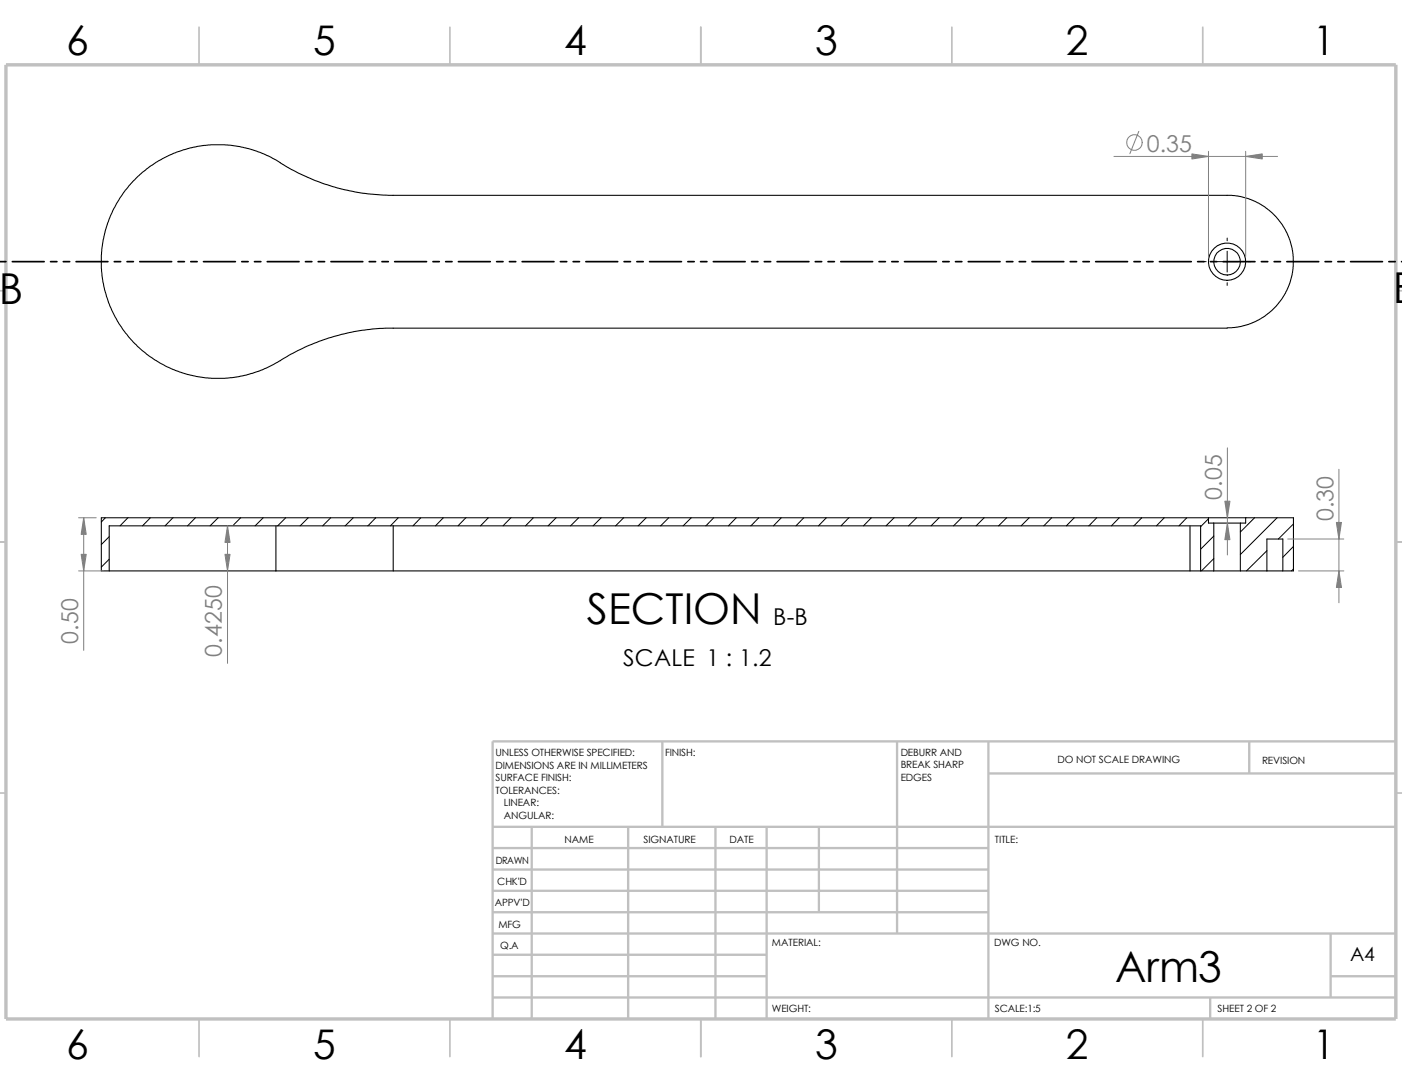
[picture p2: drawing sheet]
<svg xmlns="http://www.w3.org/2000/svg" width="279mm" height="216mm" viewBox="0 0 279 216" stroke-linecap="round" stroke-linejoin="round" font-family="sans-serif">
<g fill="none" stroke="#c0c0c0" stroke-width=".34">
<path d="M39.7 5.4v7.5M89.7 5.4v7.5M139.7 5.4v7.5M189.7 5.4v7.5M239.7 5.4v7.5M-.1 57.9h1.3M278.2 57.9h1.2M-.1 107.9h1.3M278.2 107.9h1.2M-.1 157.9h1.3M278.2 157.9h1.2M39.7 202.9v7.5"/>
<path d="M89.7 202.9v7.5M139.7 202.9v7.5M189.7 202.9v7.5M239.7 202.9v7.5"/>
</g>
<g fill="none" stroke="#c0c0c0" stroke-width=".47">
<path d="M132 147.7v17M178.8 147.7v38.2M197 147.7v55.2M197 154.1h81.2M249 147.7v6.4M278.2 147.7h-180v55.2M98.2 173.2h98.8M98.2 168.9h98.8M98.2 164.7h180M98.2 177.4h98.8M106 164.7v38.2M125.2 164.7v38.2"/>
<path d="M142.6 164.7v38.2M152.8 164.7v38.2M163.2 164.7v17M98.2 198.7h180M98.2 194.4h54.6M98.2 190.2h54.6M98.2 185.9h180M98.2 181.7h98.8M241.2 198.7v4.2M265.2 194.4h13M265.2 185.9v12.8"/>
</g>
<path d="M1.2 12.9h277v190h-277z" fill="none" stroke="#c0c0c0" stroke-width=".68" stroke-linecap="butt"/>
<g fill="none" stroke="#000" stroke-width=".21">
<path d="M55.8 32.4l-1.8-1.1-2.1-.9-3.8-1.1a23.3 23.3 0 0 0-27.4 27.4 23.3 23.3 0 0 0 35.9 14.7 42.4 42.4 0 0 1 21.8-6h166.2M55.8 32.4a42.6 42.6 0 0 0 22.6 6.5h167.1l1.1 .1 2.2 .6 2 .8 2.1 1.5 1.9 1.8 1.4 2.1 .8 2 .7 2.8v2.4l-.3 2.2-.9 2.5-1.1 2-2 2.2-1.6 1.3-2.5 1.2-2.2 .7-2.5 .2M21.8 113.7v-9h217.5v9M21.8 113.7h33.2M55 104.7v9M55 113.7h23.4M78.4 113.7h158.8M78.4 104.7v9M237.2 113.7h2.1M237.2 104.7v9M239.3 113.7h2.6M240.8 103.1h-220.6v10.6h1.6"/>
<path d="M240.8 103.1v1.1h1.1M240.8 103.1h7.4M241.9 104.2h5.3M241.9 113.7h5.3M241.9 104.2v9.5M247.2 113.7h5.3M247.2 104.2v9.5M248.2 103.1v1.1h-1M248.2 103.1h9.6v10.6h-2.1M252.5 113.7v-6.3h3.2v6.3M252.5 113.7h3.2"/>
<circle cx="244.5" cy="52.1" r="3.7"/>
<circle cx="244.6" cy="52.1" r="2.65"/>
</g>
<g fill="none" stroke="#000" stroke-width=".2">
<path d="M239.8 52.1h.6M242.4 52.1h4.2M244.6 47.4v.6M244.6 50v4.2M244.6 56.3v.6M248.7 52.1h.6M21 103.1l-.8 .9M21.8 106.9l-1.6 1.6M21.8 111.4l-1.6 1.5M25.5 103.1l-1.6 1.6M30 103.1l-1.6 1.6M34.5 103.1l-1.6 1.6"/>
<path d="M38.9 103.1l-1.5 1.6M43.5 103.1l-1.6 1.6M48 103.1l-1.4 1.4M52.5 103.1l-1.7 1.6M56.9 103.1l-1.6 1.6M61.4 103.1l-1.6 1.6M65.9 103.1l-1.6 1.6M70.4 103.1l-1.6 1.6M74.9 103.1l-1.6 1.6M79.4 103.1l-1.6 1.6M83.9 103.1l-1.6 1.6M88.3 103.1l-1.5 1.6"/>
<path d="M92.8 103.1l-1.5 1.6M97.3 103.1l-1.5 1.6M101.8 103.1l-1.6 1.6M106.3 103.1l-1.6 1.6M110.8 103.1l-1.6 1.6M115.3 103.1l-1.6 1.6M119.8 103.1l-1.6 1.6M124.3 103.1l-1.6 1.6M128.8 103.1l-1.6 1.6M133.3 103.1l-1.6 1.6M137.8 103.1l-1.7 1.6M142.2 103.1l-1.5 1.6"/>
<path d="M146.7 103.1l-1.5 1.6M151.2 103.1l-1.6 1.6M155.7 103.1l-1.6 1.6M160.2 103.1l-1.6 1.6M164.7 103.1l-1.6 1.6M169.2 103.1l-1.6 1.6M173.7 103.1l-1.6 1.6M178.2 103.1l-1.6 1.6M182.7 103.1l-1.6 1.6M187.2 103.1l-1.7 1.6M191.6 103.1l-1.6 1.6M196.1 103.1l-1.6 1.6"/>
<path d="M200.6 103.1l-1.6 1.6M205.1 103.1l-1.6 1.6M209.6 103.1l-1.6 1.6M214.1 103.1l-1.6 1.6M218.6 103.1l-1.6 1.6M223.1 103.1l-1.6 1.6M227.5 103.1l-1.5 1.6M232 103.1l-1.5 1.6M236.5 103.1l-1.6 1.6M240.8 103.3l-1.5 1.6M241.9 111.3l-2.5 2.4M241.9 106.8l-2.6 2.6"/>
<path d="M250 103.1l-2.8 2.9M252.5 109.7l-4.1 4M254.5 103.1l-7.3 7.3M257.8 104.4l-3 3M257.8 108.8l-2.1 2.2M257.8 113.3l-.4 .4"/>
</g>
<g fill="none" stroke="#808080" stroke-width=".2">
<path d="M222 31.2h32.6M226.9 26.2l-1.7 4.4M240.8 30.1v21M248.2 30.1v21M244.6 89.2v21.3M266.8 93.5v26.6M15.7 113.7h5M15.7 103.1h3.5M16.7 103.1v26.4M45.3 104.7v27.4M256.6 107.4h11.2M258.8 113.7h9"/>
<circle cx="226.1" cy="28.4" r="1.55"/>
</g>
<g fill="#808080" stroke="#808080" stroke-width=".2">
<path d="M16.7 103.1l.5 3.3h-1z"/>
<path d="M16.2 110.4h1l-.5 3.3z"/>
<path d="M266.8 113.7l.5 3.3h-1z"/>
<path d="M266.3 104.1h1l-.5 3.3z"/>
<path d="M45.3 104.7l.5 3.3h-1z"/>
<path d="M44.8 110.4h1l-.5 3.3z"/>
<path d="M244.6 104.2l.5 3.3h-1z"/>
<path d="M244.1 99.8h1l-.5 3.3z"/>
<path d="M237.5 30.6l3.3 .6-3.3 .5z"/>
<path d="M248.2 31.2l3.3-.6v1.1z"/>
</g>
<g fill="none" stroke="#000" stroke-width=".34">
<path d="M0 52.1h1.2M2.5 52.1h6.3M10.1 52.1h1.2M12.6 52.1h1.3M15.2 52.1h6.3M22.8 52.1h1.2M25.3 52.1h1.3M27.9 52.1h6.3M35.5 52.1h1.2M38 52.1h1.3M40.6 52.1h6.3M48.2 52.1h1.2"/>
<path d="M50.7 52.1h1.3M53.3 52.1h6.3M60.9 52.1h1.2M63.4 52.1h1.3M66 52.1h6.3M73.6 52.1h1.2M76.1 52.1h1.3M78.7 52.1h6.3M86.3 52.1h1.2M88.8 52.1h1.3M91.4 52.1h6.3M99 52.1h1.2"/>
<path d="M101.5 52.1h1.3M104.1 52.1h6.3M111.7 52.1h1.2M114.2 52.1h1.3M116.8 52.1h6.3M124.4 52.1h1.2M126.9 52.1h1.3M129.5 52.1h6.3M137.1 52.1h1.2M139.6 52.1h1.3M142.2 52.1h6.3M149.8 52.1h1.2"/>
<path d="M152.3 52.1h1.3M154.9 52.1h6.3M162.5 52.1h1.2M165 52.1h1.3M167.6 52.1h6.3M175.2 52.1h1.2M177.7 52.1h1.3M180.3 52.1h6.3M187.9 52.1h1.2M190.4 52.1h1.3M193 52.1h6.3M200.6 52.1h1.2"/>
<path d="M203.1 52.1h1.3M205.7 52.1h6.3M213.3 52.1h1.2M215.8 52.1h1.3M218.4 52.1h6.3M226 52.1h1.2M228.5 52.1h1.3M231.1 52.1h6.3M238.7 52.1h1.2M241.2 52.1h1.3M243.8 52.1h6.3M251.4 52.1h1.2"/>
<path d="M253.9 52.1h1.3M256.5 52.1h6.3M264.1 52.1h1.2M266.6 52.1h1.3M269.2 52.1h6.3M276.8 52.1h1.2M279.3 52.1h.1"/>
</g>
<g font-size="8.5">
<text x="-.4" y="60.5">B</text>
<text x="277.6" y="60.3">B</text>
<text x="117" y="124.3">SECTION</text>
<text x="222.2" y="195.7">Arm3</text>
</g>
<g font-size="8.1">
<text x="13.2" y="10.9">6</text>
<text x="62.4" y="10.9">5</text>
<text x="112.4" y="10.9">4</text>
<text x="162.4" y="10.9">3</text>
<text x="212.4" y="10.9">2</text>
<text x="261.7" y="10.9">1</text>
<text x="13.2" y="210.9">6</text>
<text x="62.4" y="210.9">5</text>
<text x="112.4" y="210.9">4</text>
<text x="162.4" y="210.9">3</text>
<text x="212.4" y="210.9">2</text>
<text x="261.7" y="210.9">1</text>
</g>
<g font-size="4.6" fill="#808080">
<text x="228.6" y="30.2">0.35</text>
<text x="243.5" y="99.5" transform="rotate(-90 243.5 99.5)">0.05</text>
<text x="265.7" y="103.8" transform="rotate(-90 265.7 103.8)">0.30</text>
<text x="15.6" y="128.2" transform="rotate(-90 15.6 128.2)">0.50</text>
<text x="44.2" y="130.8" transform="rotate(-90 44.2 130.8)">0.4250</text>
</g>
<g font-size="4.6">
<text x="154.1" y="124.4">B-B</text>
<text x="124.2" y="132.6">SCALE 1 : 1.2</text>
</g>
<text font-size="3.9" x="269.1" y="191.5">A4</text>
<g font-size="2">
<text x="98.8" y="150.6">UNLESS OTHERWISE SPECIFIED:</text>
<text x="98.8" y="153.1">DIMENSIONS ARE IN MILLIMETERS</text>
<text x="98.8" y="155.6">SURFACE FINISH:</text>
<text x="132.5" y="150.6">FINISH:</text>
<text x="179.5" y="155.5">EDGES</text>
<text x="179.5" y="150.5">DEBURR AND</text>
<text x="179.5" y="153">BREAK SHARP</text>
<text x="210.8" y="151.9">DO NOT SCALE DRAWING</text>
<text x="251.5" y="152.1">REVISION</text>
<text x="98.8" y="158.1">TOLERANCES:</text>
<text x="100.4" y="160.6">LINEAR:</text>
<text x="100.4" y="163.1">ANGULAR:</text>
<text x="112.5" y="168">NAME</text>
<text x="128.2" y="167.9">SIGNATURE</text>
<text x="145.4" y="167.9">DATE</text>
<text x="198.3" y="167.9">TITLE:</text>
<text x="98.8" y="172.1">DRAWN</text>
<text x="99.1" y="176.3">CHK'D</text>
<text x="98.6" y="180.4">APPV'D</text>
<text x="99.3" y="184.8">MFG</text>
<text x="99.7" y="189">Q.A</text>
<text x="153.8" y="188.5">MATERIAL:</text>
<text x="198.1" y="188.5">DWG NO.</text>
<text x="153.8" y="201.5">WEIGHT:</text>
<text x="198.2" y="201.6">SCALE:1:5</text>
<text x="242.7" y="201.6">SHEET 2 OF 2</text>
</g>
</svg>
